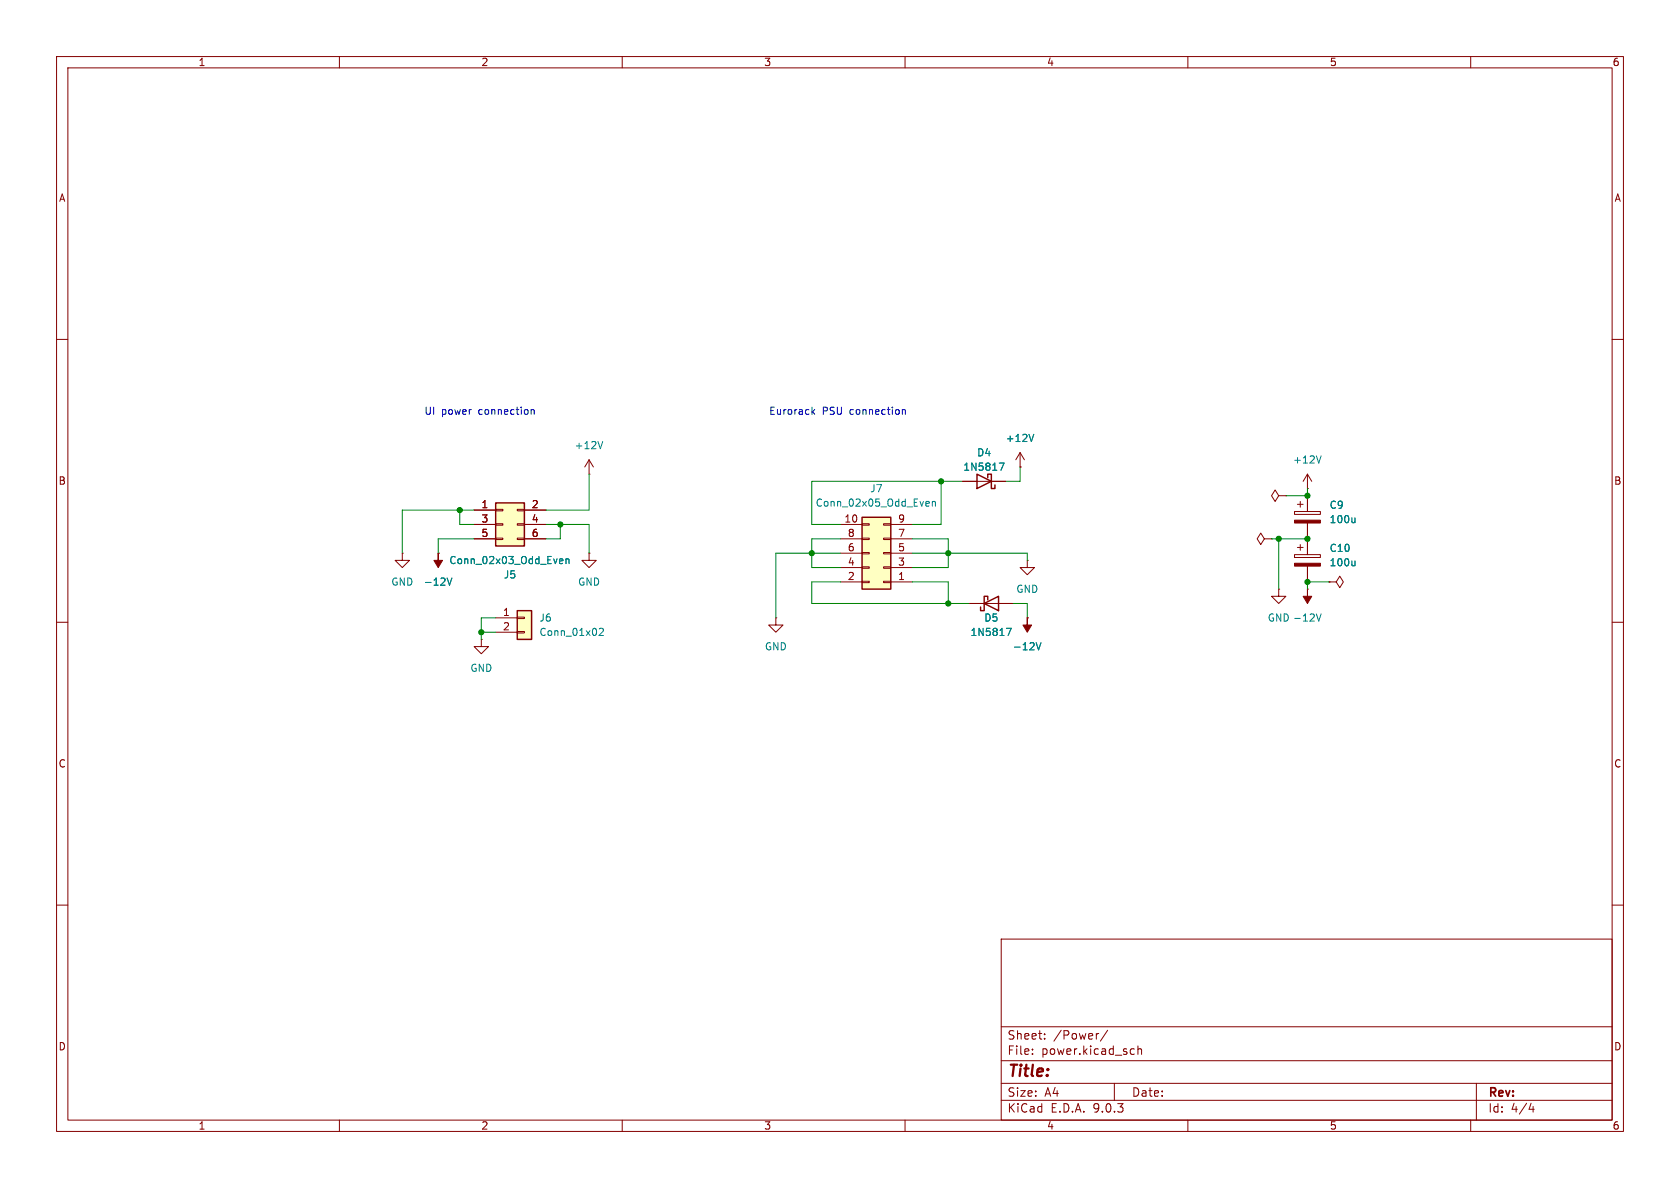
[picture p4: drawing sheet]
<svg xmlns="http://www.w3.org/2000/svg" width="297mm" height="210mm" viewBox="0 0 297 210" stroke-linecap="round" stroke-linejoin="round" font-family="sans-serif">
<g fill="none" stroke="#840000" stroke-width=".18">
<path d="M10 10h277v190h-277zM12 12h273v186h-273zM60 10v2M110 10v2M160 10v2M210 10v2M260 10v2M10 60h2M285 60h2M181.6 99.1v1.2h1.3l-1.3 1.3-1.3-1.3h1.3M181.6 99.1h.1M223.5 95.3l-.6-1.1-.7 1.1 .7 1 .6-1h1.3"/>
<path d="M224.8 95.3h.1M226.1 87.6l-.7-1-.6 1 .6 1 .7-1h1.2M227.3 87.6h.1M228.9 98h4.5v.6h-4.5zM228.9 90.4h4.5v.5h-4.5zM229.4 96.8h1M229.4 89.2h1M229.9 88.6v1.1M229.9 96.3v1M231.1 86.4h.1M231.1 83.8v2.6M231.1 87.6v2.8"/>
<path d="M231.1 92.5v5.5M231.1 83.8l-.7 1.3M231.1 83.8l.8 1.3M10 110h2M137.2 109.2v1.3h1.2l-1.2 1.3-1.3-1.3h1.3M137.2 109.2h.1M171.4 106.7h7.7M181.6 109.2h.1M226.1 104.1v1.3h1.2l-1.2 1.3-1.3-1.3h1.3M226.1 104.1h.1M231.1 100.1v2.8M234.9 102.9h1.3l.7-1 .6 1-.6 1-.7-1"/>
<path d="M234.9 102.9h.1M285 110h2M10 160h2M177 166h108v32h-108zM285 160h2M60 198v2M110 198v2M160 198v2M177 194.5h108M177 191.5h108M177 187.5h108M177 181.5h108"/>
<path d="M182.5 186.3v.1M182.5 185.5v.1M184.7 183.6v.1M184.7 182.8v.1M194.2 182.7l-.2 .1M195.8 182.1l-1.3 2M197 191.5v3M200.1 185.4l.4 .1M200.5 186.3l-.4 .1M201.2 185.5l.2-.1 .3 .1 .1 .9M201.2 184.9v1.5M210 198v2"/>
<path d="M260 198v2M261 191.5v6.5M270.7 195l-.4 1.1h.9M271 195.6v1"/>
</g>
<g fill="#840000" stroke="#840000" stroke-width=".18">
<path d="M228.9 99.6h4.5v.5h-4.5z"/>
<path d="M181.6 109.2v1.3h.8l-.8 1.3-.8-1.3h.8z"/>
<path d="M228.9 91.9h4.5v.6h-4.5z"/>
</g>
<path d="M233.6 80.6l-.5 1.3M239.5 91.6v.8M239.5 99.2v.8M239.5 99.9l-.1 .1M239.5 92.3l-.1 .1M177.9 111.1h.9l-.6 1.2M183.2 113.6l.4 1.3 .4-1.3" fill="none" stroke="#008484" stroke-width=".18"/>
<path d="M174 106.7l2.5-1.3v2.6zM174.6 106v-.6h-.6v2.6h-.6v-.7" fill="none" stroke="#840000" stroke-width=".25"/>
<path d="M91.4 108h2.6v5h-2.6z" fill="#ffffc2"/>
<path d="M172.7 83.8l2.6 1.3-2.6 1.3zM174.6 84.5v-.7h.7v2.6h.6v-.7M91.4 108h2.6v5h-2.6z" fill="none" stroke="#840000" stroke-width=".25"/>
<g fill="none" stroke="#840000" stroke-width=".18">
<path d="M71.1 97.8v1.3h-1.3l1.3 1.2 1.3-1.2h-1.3M71.1 97.8h.1M170.2 85.1h7.6M180.3 82.6h.1M180.3 80l-.7 1.3M180.3 80l.8 1.3M180.3 80v2.6M85.1 113v1.3h1.3l-1.3 1.3-1.3-1.3h1.3M85.1 113h.1M87.6 109.2h3.8M87.6 111.8h3.8M91.4 109.1h1.3v.2h-1.3z"/>
<path d="M91.4 111.6h1.3v.3h-1.3z"/>
</g>
<path d="M182.8 76.8l-.5 1.2M176.7 81.9h.8l-.5 1.2M105.9 111.2l.5-.1 .3 .3-.8 .9h.8" fill="none" stroke="#008484" stroke-width=".18"/>
<path d="M87.6 88.9h5.1v7.6h-5.1z" fill="#ffffc2"/>
<path d="M87.6 88.9h5.1v7.6h-5.1z" fill="none" stroke="#840000" stroke-width=".25"/>
<g fill="none" stroke="#840000" stroke-width=".18">
<path d="M77.5 97.8h.1M83.8 90.2h3.8M83.8 92.7h3.8M83.8 95.3h3.8M87.6 90h1.3v.3h-1.3zM87.6 92.6h1.3v.2h-1.3zM87.6 95.1h1.3v.3h-1.3zM91.4 90h1.3v.3h-1.3zM91.4 92.6h1.3v.2h-1.3zM91.4 95.1h1.3v.3h-1.3zM92.7 90.2h3.8M92.7 92.7h3.8"/>
<path d="M92.7 95.3h3.8M231.1 104.1h.1"/>
</g>
<path d="M99.1 98.8l.4 .1v.2l-.6 .1M99.5 99.6h-.4M100.1 98.9l.1-.1 .3 .1 .1 .7M100.1 98.8v.8M79 102.2l.5 1.2 .4-1.2M232.7 108.5l.4 1.3 .5-1.3" fill="none" stroke="#008484" stroke-width=".18"/>
<g fill="#840000" stroke="#840000" stroke-width=".18">
<path d="M77.5 97.8v1.3h.7l-.7 1.2-.8-1.2h.8z"/>
<path d="M231.1 104.1v1.3h.8l-.8 1.3-.7-1.3h.7z"/>
</g>
<path d="M152.4 91.4h5.1v12.7h-5.1z" fill="#ffffc2"/>
<path d="M152.4 91.4h5.1v12.7h-5.1z" fill="none" stroke="#840000" stroke-width=".25"/>
<g fill="none" stroke="#840000" stroke-width=".18">
<path d="M77.5 97.8h.1M83.8 95.3h3.8M83.8 92.7h3.8M83.8 90.2h3.8M92.7 95.3h3.8M92.7 92.7h3.8M92.7 90.2h3.8M104.1 83.8h.1M104.1 97.8v1.3h-1.2l1.2 1.2 1.3-1.2h-1.3M104.1 97.8h.1M104.1 81.3l.8 1.3M104.1 81.3l-.7 1.3"/>
<path d="M104.1 81.3v2.5M148.6 97.8h3.8M148.6 95.3h3.8M148.6 92.7h3.8M152.4 97.7h1.3v.2h-1.3zM152.4 95.1h1.3v.3h-1.3zM152.4 92.6h1.3v.2h-1.3zM156.2 97.7h1.3v.2h-1.3zM156.2 95.1h1.3v.3h-1.3zM156.2 92.6h1.3v.2h-1.3zM157.5 97.8h3.8M157.5 95.3h3.8"/>
<path d="M157.5 92.7h3.8M170.2 85.1h2.5M175.3 85.1h2.5M180.3 82.6h.1M231.1 87.6v2.8M231.1 92.5v5.5M148.6 102.9h3.8M148.6 100.3h3.8M152.4 102.7h1.3v.3h-1.3zM152.4 100.2h1.3v.3h-1.3zM156.2 102.7h1.3v.3h-1.3zM156.2 100.2h1.3v.3h-1.3z"/>
<path d="M157.5 102.9h3.8M157.5 100.3h3.8M171.4 106.7h2.6M176.5 106.7h2.6M181.6 109.2h.1M231.1 100.1v2.8M234.9 102.9h.1"/>
</g>
<g fill="none" stroke="#008484" stroke-width=".18">
<path d="M106.6 78l-.5 1.3M182.8 76.8l-.5 1.2M99.1 98.8l.4 .1v.2l-.6 .1M99.5 99.6h-.4M100.1 98.9l.1-.1 .3 .1 .1 .7M100.1 98.8v.8M163.9 88.6l.3 .1 .1 .2-.6 .2M164.2 89.4l-.3 .1M164.8 88.8l.2-.2 .3 .1 .1 .8M164.8 88.6v.9M176.7 81.9h.8l-.5 1.2M239.5 91.6v.8"/>
<path d="M239.5 99.2v.8M239.5 92.3l-.1 .1M239.5 99.9l-.1 .1M79 102.2l.5 1.2 .4-1.2M177.9 111.1h.9l-.6 1.2M183.2 113.6l.4 1.3 .4-1.3"/>
</g>
<g fill="none" stroke="#008400" stroke-width=".18">
<path d="M81.3 90.2v2.5h2.5M83.8 95.3h-6.3v2.5M83.8 90.2h-12.7v7.6M96.5 92.7h7.6v5.1M99.1 92.7v2.6h-2.6M104.1 83.8v6.4h-7.6M148.6 95.3h-5.1v5h5.1M148.6 97.8h-11.4v11.4M161.3 95.3h6.3v5h-6.3M161.3 97.8h20.3v1.3M166.4 85.1v7.6h-5.1M170.2 85.1h-26.7v7.6h5.1"/>
<path d="M180.3 82.6v2.5h-2.5M224.8 95.3h6.3M226.1 95.3v8.8M231.1 86.4v1.2h-3.8M85.1 111.8h2.5M87.6 109.2h-2.5v3.8M148.6 102.9h-5.1v3.8h27.9M161.3 102.9h6.3v3.8M179.1 106.7h2.5v2.5M234.9 102.9h-3.8v1.2"/>
</g>
<path d="M93.9 72.4v.8M93.9 72.5l.2-.1 .3 .1v.7M143.7 72.8l.3 .4M144 72.4l-.5 .5M159.5 72.5l.2-.1 .3 .1 .1 .7M159.5 72.4v.8" fill="none" stroke="#0000c2" stroke-width=".18"/>
<g fill="#008400" stroke="#008400" stroke-width=".18">
<circle cx="143.5" cy="97.8" r=".46"/>
<circle cx="81.3" cy="90.2" r=".46"/>
<circle cx="85.1" cy="111.8" r=".46"/>
<circle cx="99.1" cy="92.7" r=".46"/>
<circle cx="166.4" cy="85.1" r=".46"/>
<circle cx="167.6" cy="106.7" r=".46"/>
<circle cx="167.6" cy="97.8" r=".46"/>
<circle cx="231.1" cy="95.3" r=".46"/>
<circle cx="231.1" cy="87.6" r=".46"/>
<circle cx="226.1" cy="95.3" r=".46"/>
<circle cx="231.1" cy="102.9" r=".46"/>
</g>
<text font-size="2.8" fill="#840000" x="178" y="190.9">Title:</text>
<g font-size="2.1" fill="#840000">
<text x="178" y="184">Sheet:</text>
<text x="186.2" y="184">/Power/</text>
<text x="178" y="186.7">File:</text>
<text x="184.1" y="186.7">power.kicad_sch</text>
<text x="178" y="196.9">KiCad</text>
<text x="178" y="194.1">Size:</text>
<text x="184.7" y="194.1">A4</text>
<text x="185.7" y="196.9">E.D.A.</text>
<text x="193.3" y="196.9">9.0.3</text>
<text x="200" y="194.1">Date:</text>
<text x="263" y="194.3">Rev:</text>
<text x="263" y="196.9">Id:</text>
<text x="267.1" y="196.9">4/4</text>
</g>
<g font-size="1.8" fill="#840000">
<text x="35" y="11.9">1</text>
<text x="85" y="11.9">2</text>
<text x="135" y="11.9">3</text>
<text x="185" y="11.9">4</text>
<text x="235" y="11.9">5</text>
<text x="285" y="11.9">6</text>
<text x="10.3" y="35.9">A</text>
<text x="285.3" y="35.9">A</text>
<text x="10.3" y="85.9">B</text>
<text x="85" y="89.9">1</text>
<text x="93.9" y="89.9">2</text>
<text x="285.3" y="85.9">B</text>
<text x="85" y="92.5">3</text>
<text x="85" y="95">5</text>
<text x="93.9" y="92.5">4</text>
<text x="93.9" y="95">6</text>
<text x="149.2" y="92.5">10</text>
<text x="149.8" y="95">8</text>
<text x="158.7" y="95">7</text>
<text x="158.7" y="92.5">9</text>
<text x="149.8" y="100.1">4</text>
<text x="149.8" y="97.5">6</text>
<text x="158.7" y="100.1">3</text>
<text x="158.7" y="97.5">5</text>
<text x="149.8" y="102.6">2</text>
<text x="158.7" y="102.6">1</text>
<text x="88.8" y="109">1</text>
<text x="88.8" y="111.5">2</text>
<text x="10.3" y="135.9">C</text>
<text x="285.3" y="135.9">C</text>
<text x="10.3" y="185.9">D</text>
<text x="285.3" y="185.9">D</text>
<text x="35" y="199.9">1</text>
<text x="85" y="199.9">2</text>
<text x="135" y="199.9">3</text>
<text x="185" y="199.9">4</text>
<text x="235" y="199.9">5</text>
<text x="285" y="199.9">6</text>
</g>
<g font-size="1.8" fill="#0000c2">
<text x="74.9" y="73.4">UI</text>
<text x="78" y="73.4">power</text>
<text x="84.7" y="73.4">connection</text>
<text x="135.9" y="73.4">Eurorack</text>
<text x="145.3" y="73.4">PSU</text>
<text x="150.3" y="73.4">connection</text>
</g>
<g font-size="1.8" fill="#008484">
<text x="101.5" y="79.6">+12V</text>
<text x="170.2" y="83.4">1N5817</text>
<text x="172.6" y="80.9">D4</text>
<text x="177.7" y="78.3">+12V</text>
<text x="228.5" y="82.1">+12V</text>
<text x="144.1" y="89.8">Conn_02x05_Odd_Even</text>
<text x="153.7" y="87.2">J7</text>
<text x="235" y="90.1">C9</text>
<text x="235" y="92.7">100u</text>
<text x="79.3" y="99.9">Conn_02x03_Odd_Even</text>
<text x="235" y="100.3">100u</text>
<text x="235" y="97.8">C10</text>
<text x="69.1" y="103.7">GND</text>
<text x="74.8" y="103.7">-12V</text>
<text x="89" y="102.5">J5</text>
<text x="102.1" y="103.7">GND</text>
<text x="179.6" y="105">GND</text>
<text x="95.3" y="110.1">J6</text>
<text x="95.3" y="112.6">Conn_01x02</text>
<text x="171.5" y="112.6">1N5817</text>
<text x="173.9" y="110.1">D5</text>
<text x="224" y="110.1">GND -12V</text>
<text x="83.1" y="119">GND</text>
<text x="135.1" y="115.2">GND</text>
<text x="179" y="115.2">-12V</text>
</g>
</svg>
